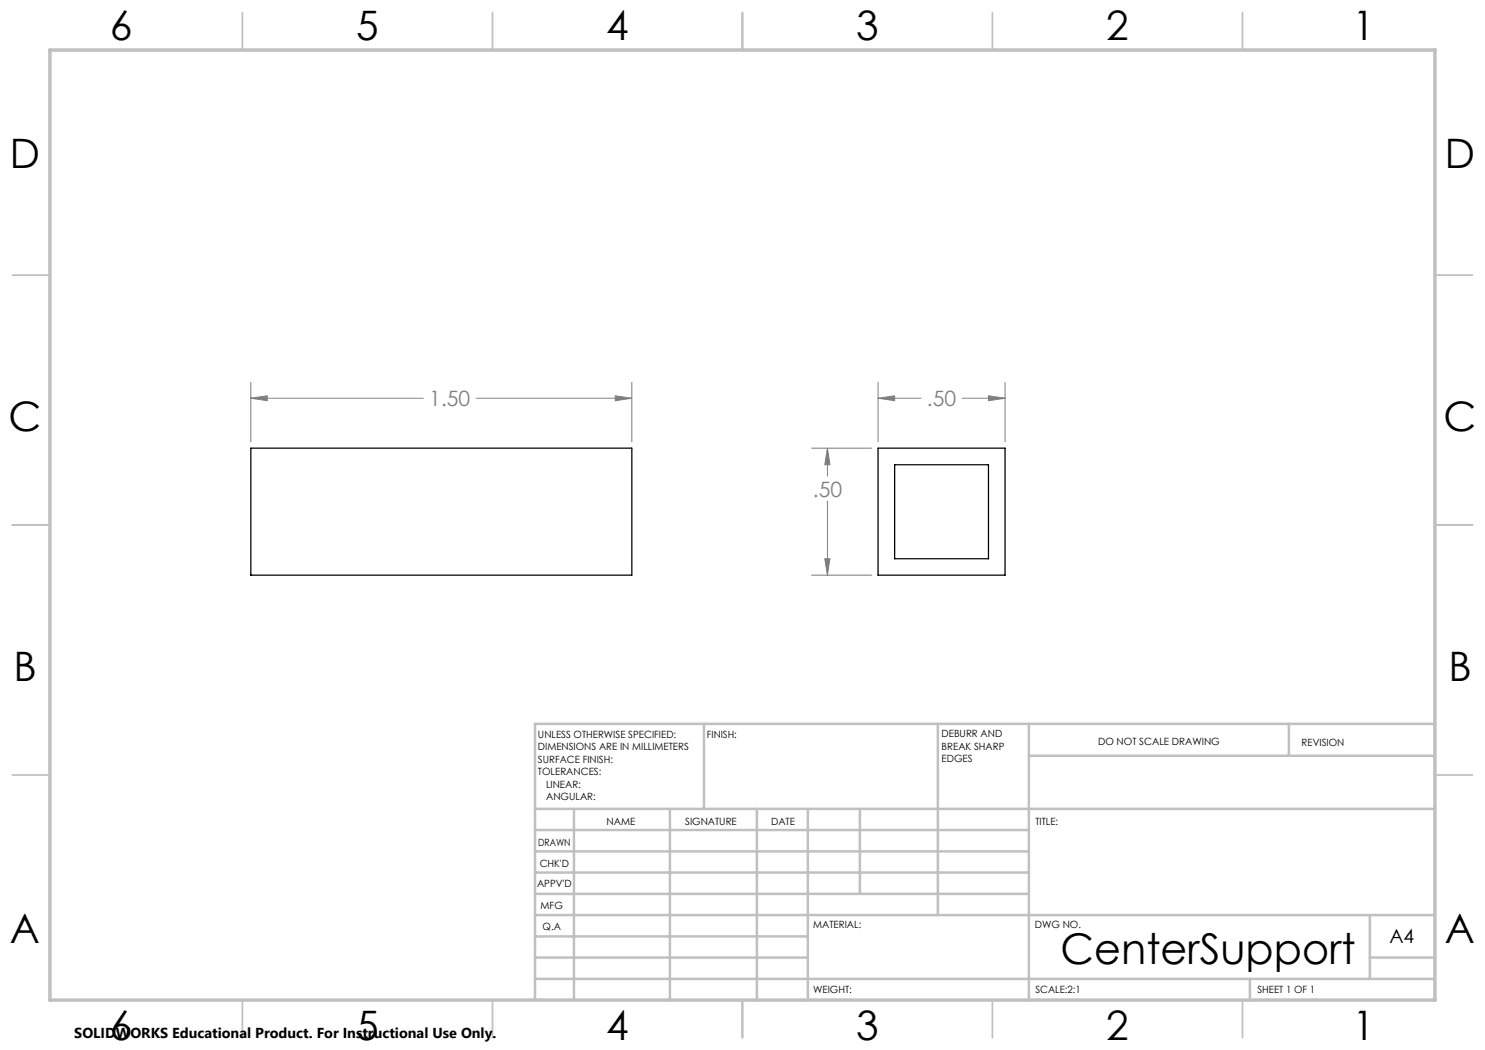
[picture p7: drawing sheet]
<svg xmlns="http://www.w3.org/2000/svg" width="297mm" height="210mm" viewBox="0 0 297 210" stroke-linecap="round" stroke-linejoin="round" font-family="sans-serif">
<path d="M50.2 89.6h76.2v25.4h-76.2zM175.6 89.6h25.4v25.4h-25.4zM178.9 92.9h18.8v18.9h-18.8z" fill="none" stroke="#000" stroke-width=".25"/>
<g fill="none" stroke="#808080" stroke-width=".2">
<path d="M50.2 79.6l3.2-.4v.9zM50.2 76.5v11.9M50.2 79.6h34.5M95.2 79.6h31.2M123 79.2l3.4 .4-3.4 .5zM126.4 76.5v11.9M175.6 79.6l3.3-.4v.9zM175.6 79.6h8.6M175.6 76.5v11.9M192.4 79.6h8.6M197.7 79.2l3.3 .4-3.3 .5zM201 76.5v11.9"/>
<path d="M162.3 89.6h12M165.5 89.6l.5 3.3h-1zM165.5 89.6v5.6M162.3 115h12M165 111.8h1l-.5 3.2zM165.5 100.3v14.7"/>
</g>
<g fill="none" stroke="#c0c0c0" stroke-width=".35">
<path d="M48.5 2.5v7.5M98.5 2.5v7.5M148.5 2.5v7.5M198.5 2.5v7.5M248.5 2.5v7.5M2.5 55h7.5M287 55h7.5M2.5 105h7.5M287 105h7.5M2.5 155h7.5M287 155h7.5M48.5 200v7.5"/>
<path d="M98.5 200v7.5M148.5 200v7.5M198.5 200v7.5M248.5 200v7.5"/>
</g>
<g fill="none" stroke="#c0c0c0" stroke-width=".5">
<path d="M140.8 144.8v17M187.6 144.8v38.2M205.8 144.8v55.2M205.8 151.2h81.2M257.8 144.8v6.4M287 144.8h-180v55.2M107 161.8h180M107 178.8h98.8M107 174.5h98.8M107 170.3h98.8M107 166h98.8M114.8 161.8v38.2"/>
<path d="M134 161.8v38.2M151.4 161.8v38.2M161.6 161.8v38.2M172 161.8v17M107 195.8h180M107 191.5h54.6M107 187.3h54.6M107 183h180M250 195.8v4.2M274 191.5h13M274 183v12.8"/>
</g>
<path d="M10 10h277v190h-277z" fill="none" stroke="#c0c0c0" stroke-width=".7"/>
<path d="M50.2 79.6l3.2-.4v.9zM123 79.2l3.4 .4-3.4 .5zM165 111.8h1l-.5 3.2zM165.5 89.6l.5 3.3h-1zM197.7 79.2l3.3 .4-3.3 .5zM175.6 79.6l3.3-.4v.9z" fill="#808080"/>
<text font-size="8.5" x="212.1" y="192.7">CenterSupport</text>
<g font-size="8.1">
<text x="22" y="8">6</text>
<text x="71.2" y="8">5</text>
<text x="121.2" y="8">4</text>
<text x="171.2" y="8">3</text>
<text x="221.2" y="8">2</text>
<text x="270.5" y="8">1</text>
<text x="2" y="33.6">D</text>
<text x="289" y="33.6">D</text>
<text x="1.7" y="86.1">C</text>
<text x="288.7" y="86.1">C</text>
<text x="2.7" y="136.1">B</text>
<text x="289.7" y="136.1">B</text>
<text x="2" y="188.6">A</text>
<text x="289" y="188.6">A</text>
<text x="22" y="208">6</text>
<text x="71.2" y="208">5</text>
<text x="121.2" y="208">4</text>
<text x="171.2" y="208">3</text>
<text x="221.2" y="208">2</text>
<text x="270.5" y="208">1</text>
</g>
<g font-size="4.2" fill="#808080">
<text x="85.9" y="81.2">1.50</text>
<text x="185.4" y="81.2">.50</text>
<text x="162.6" y="99.3">.50</text>
</g>
<text font-size="3.9" x="277.9" y="188.5">A4</text>
<text font-size="2.9" x="14.9" y="207.6">SOLIDWORKS Educational Product. For Instructional Use Only.</text>
<g font-size="2">
<text x="107.6" y="147.6">UNLESS OTHERWISE SPECIFIED:</text>
<text x="141.4" y="147.6">FINISH:</text>
<text x="188.3" y="147.5">DEBURR AND</text>
<text x="188.3" y="150">BREAK SHARP</text>
<text x="219.6" y="149">DO NOT SCALE DRAWING</text>
<text x="260.3" y="149.2">REVISION</text>
<text x="107.6" y="150.1">DIMENSIONS ARE IN MILLIMETERS</text>
<text x="107.6" y="152.6">SURFACE FINISH:</text>
<text x="107.6" y="155.1">TOLERANCES:</text>
<text x="188.3" y="152.5">EDGES</text>
<text x="109.2" y="157.6">LINEAR:</text>
<text x="109.2" y="160.1">ANGULAR:</text>
<text x="121.3" y="165">NAME</text>
<text x="137" y="164.9">SIGNATURE</text>
<text x="154.2" y="164.9">DATE</text>
<text x="207.1" y="164.9">TITLE:</text>
<text x="107.6" y="169.1">DRAWN</text>
<text x="107.9" y="173.3">CHK'D</text>
<text x="107.4" y="177.4">APPV'D</text>
<text x="108.1" y="181.8">MFG</text>
<text x="108.5" y="186">Q.A</text>
<text x="162.6" y="185.5">MATERIAL:</text>
<text x="207" y="185.5">DWG NO.</text>
<text x="162.6" y="198.5">WEIGHT:</text>
<text x="207.1" y="198.6">SCALE:2:1</text>
<text x="251.5" y="198.6">SHEET 1 OF 1</text>
</g>
</svg>
